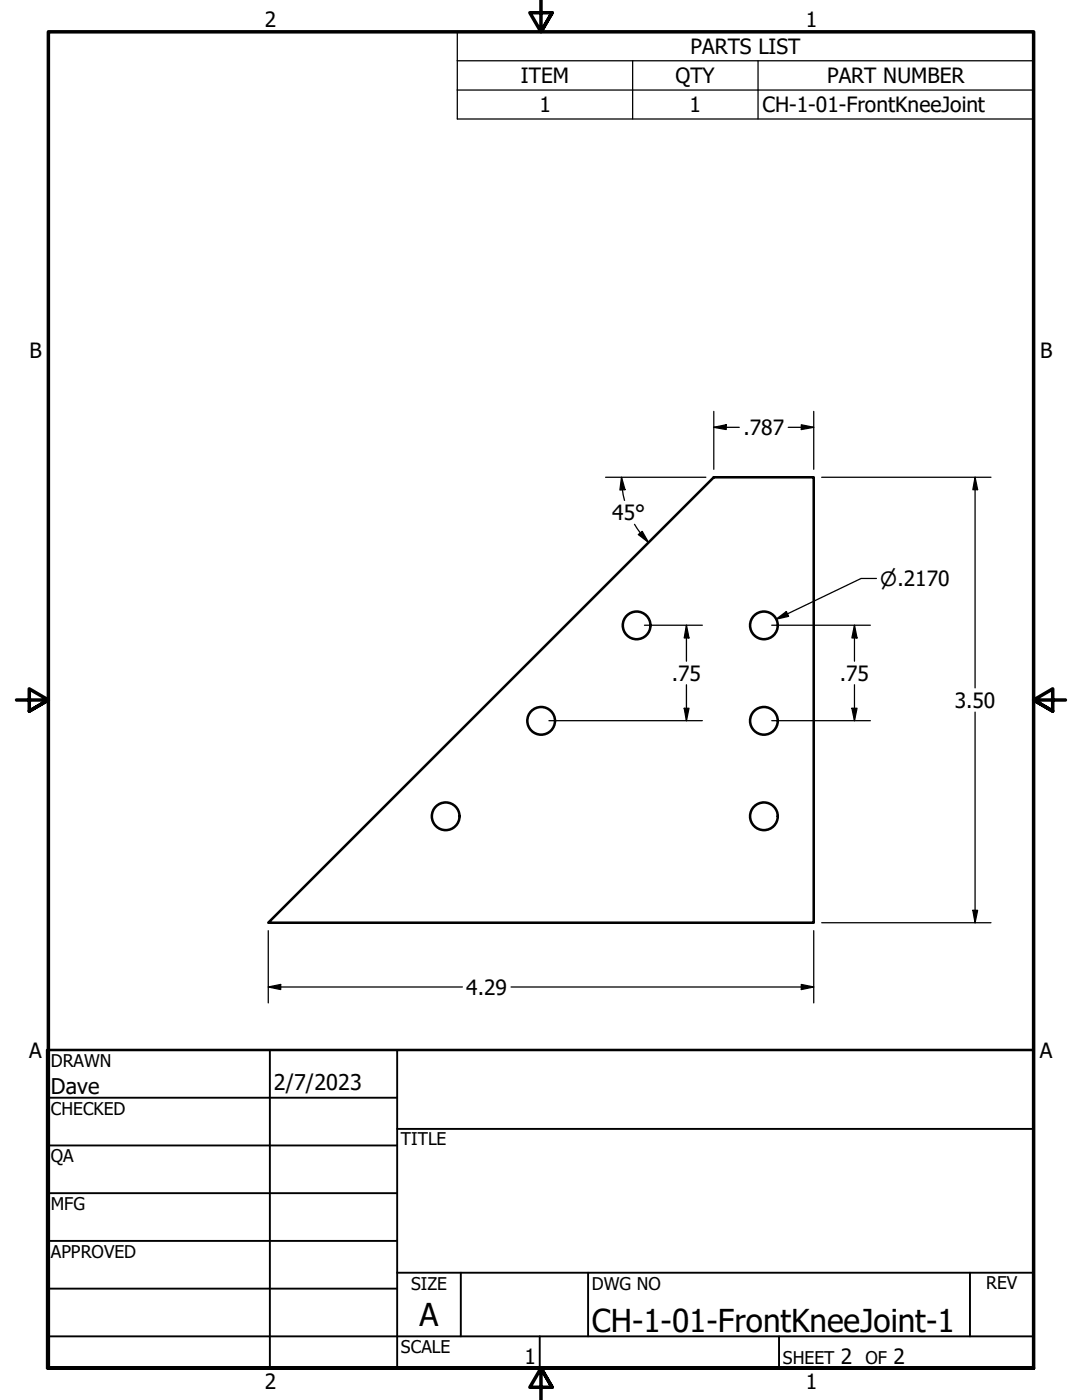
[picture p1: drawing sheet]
<svg xmlns="http://www.w3.org/2000/svg" width="216mm" height="279mm" viewBox="0 0 216 279" stroke-linecap="round" stroke-linejoin="round" font-family="sans-serif">
<!-- layer: Visible (ANSI) -->
<g fill="none" stroke="#000" stroke-width=".51">
<path d="M142.4 95.2h20v88.9h-108.9z"/>
<circle cx="127" cy="124.8" r="2.76"/>
<circle cx="152.4" cy="124.8" r="2.76"/>
<circle cx="108" cy="143.9" r="2.76"/>
<circle cx="152.4" cy="143.9" r="2.76"/>
<circle cx="88.9" cy="162.9" r="2.76"/>
<circle cx="152.4" cy="162.9" r="2.76"/>
</g>
<!-- layer: Symbol (ANSI) -->
<path d="M91.2 12.1v-5.7h115v5.7M91.2 12.1h115v5.9M91.2 12.1v11.6h115v-5.7M91.2 18h115M126.2 12.1v11.6M151.3 12.1v11.6" fill="none" stroke="#000" stroke-width=".25"/>
<!-- layer: Border (ANSI) -->
<path d="M107.9 0v6.4l-2.2-3.9h4.5l-2.3 3.9 2.3-3.9M3.3 139.7h6.4l-3.9-2.2v4.4l3.9-2.2-3.9 2.2M212.6 139.7h-6.4l3.9-2.2v4.4l-3.9-2.2 3.9 2.2M9.7 273v-266.6h196.5v266.6h-196.5h196.5M110.2 276.9l-2.3-3.9 2.3 3.9h-4.5l2.2-3.9v6.4" fill="none" stroke="#000" stroke-width=".7"/>
<!-- layer: Title (ANSI) -->
<g fill="none" stroke="#000" stroke-width=".38">
<path d="M9.4 219.1h69.8M53.8 209.5v63.5M79.2 209.5v63.5M9.4 228.6h69.8M9.4 238.1h69.8M79.2 225.3h127M9.4 247.6h69.8M9.4 257.2h69.8M79.2 254h127M91.9 254v12.7M117.3 254v12.7M193.5 254v12.7"/>
<path d="M9.4 266.7h196.8M107.7 266.7v6.3M155.4 266.7v6.3"/>
</g>
<path d="M9.4 209.5h196.8v63.5h-196.8z" fill="none" stroke="#000" stroke-width=".51"/>
<!-- layer: Dimension (ANSI) -->
<g fill="none" stroke="#000" stroke-width=".25">
<path d="M120.8 95.2h20M124 95.2l.7 2.5-1 .1zM124 95.2l.2 2.5M124.2 97.7l.4 2.2M142.4 85.3l2.5-.5v.9zM142.4 85.3h5.1M142.4 82.1v11.6M157.3 85.3h5.1M159.9 84.8l2.5 .5-2.5 .4zM162.4 82.1v11.6M164 95.2h33.7M194.6 95.2l.5 2.5h-1z"/>
<path d="M194.6 95.2v42.1M126.6 104.6l1.2 1.7 1.6 2M127.4 106.7l.7-.7 1.3 2.3zM174.9 115.4h-3.1l-16.9 8.2M128.6 124.8h11.5M137 124.8l.5 2.5h-1zM137 124.8v7.2M137 136.7v7.1M154 124.8h19.7M154.9 123.6l2-1.6 .5 1zM170.5 124.8l.5 2.5h-1zM170.5 124.8v7.2"/>
<path d="M170.5 136.7v7.1M109.5 143.8h30.6M136.5 141.4h1l-.5 2.4zM154 143.8h19.7M170 141.4h1l-.5 2.4zM194.6 142.1v42M53.5 197l2.5-.5v1zM53.5 197h38.8M53.5 185.7v14.5M102 197h60.4M159.9 196.5l2.5 .5-2.5 .5zM162.4 185.7v14.5"/>
<path d="M164 184.1h33.7M194.1 181.7h1l-.5 2.4z"/>
</g>
<g fill="#000">
<path d="M124 95.2l.7 2.5-1 .1z" fill-rule="evenodd"/>
<path d="M142.4 85.3l2.5-.5v.9z" fill-rule="evenodd"/>
<path d="M159.9 84.8l2.5 .5-2.5 .4z" fill-rule="evenodd"/>
<path d="M194.6 95.2l.5 2.5h-1z" fill-rule="evenodd"/>
<path d="M127.4 106.7l.7-.7 1.3 2.3z" fill-rule="evenodd"/>
<path d="M137 124.8l.5 2.5h-1z" fill-rule="evenodd"/>
<path d="M154.9 123.6l2-1.6 .5 1z" fill-rule="evenodd"/>
<path d="M170.5 124.8l.5 2.5h-1z" fill-rule="evenodd"/>
<path d="M136.5 141.4h1l-.5 2.4z" fill-rule="evenodd"/>
<path d="M170 141.4h1l-.5 2.4z" fill-rule="evenodd"/>
<path d="M53.5 197l2.5-.5v1z" fill-rule="evenodd"/>
<path d="M159.9 196.5l2.5 .5-2.5 .5z" fill-rule="evenodd"/>
<path d="M194.1 181.7h1l-.5 2.4z" fill-rule="evenodd"/>
</g>
<g font-size="6.3">
<text x="83.7" y="264.5">A</text>
<text x="118.1" y="265.8">CH-1-01-FrontKneeJoint-1</text>
</g>
<g font-size="4.3">
<text x="10.2" y="218.2">Dave</text>
<text x="54.6" y="217.6">2/7/2023</text>
</g>
<g font-size="4.2">
<text x="52.8" y="5.3">2</text>
<text x="160.8" y="5.3">1</text>
<text x="137.8" y="10.8">PARTS LIST</text>
<text x="103.9" y="16.6">ITEM</text>
<text x="134.8" y="16.6">QTY</text>
<text x="165" y="16.6">PART NUMBER</text>
<text x="107.6" y="22.4">1</text>
<text x="137.6" y="22.4">1</text>
<text x="152.1" y="22.4">CH-1-01-FrontKneeJoint</text>
<text x="5.9" y="71.4">B</text>
<text x="207.6" y="71.4">B</text>
<text x="148.3" y="86.8">.787</text>
<text x="122.2" y="103.8">45°</text>
<text x="134" y="135.8">.75</text>
<text x="167.6" y="135.8">.75</text>
<text x="190.5" y="141.2">3.50</text>
<text x="93" y="198.5">4.29</text>
<text x="5.8" y="211.1">A</text>
<text x="207.5" y="211.1">A</text>
<text x="104.6" y="272.3">1</text>
<text x="167.8" y="272.2">2</text>
<text x="178.3" y="272.2">2</text>
<text x="52.8" y="277.1">2</text>
<text x="160.8" y="277.1">1</text>
</g>
<text font-size="3.9" x="175.6" y="117">⌀.2170</text>
<g font-size="3.5">
<text x="10.2" y="212.9">DRAWN</text>
<text x="10.2" y="222.4">CHECKED</text>
<text x="10.2" y="232">QA</text>
<text x="80" y="228.6">TITLE</text>
<text x="10.2" y="241.5">MFG</text>
<text x="10.2" y="251">APPROVED</text>
<text x="82" y="257.4">SIZE</text>
<text x="118.1" y="257.4">DWG NO</text>
<text x="196.8" y="257.3">REV</text>
<text x="80" y="270.1">SCALE</text>
<text x="156.2" y="272.2">SHEET</text>
<text x="172.7" y="272.2">OF</text>
</g>
</svg>
